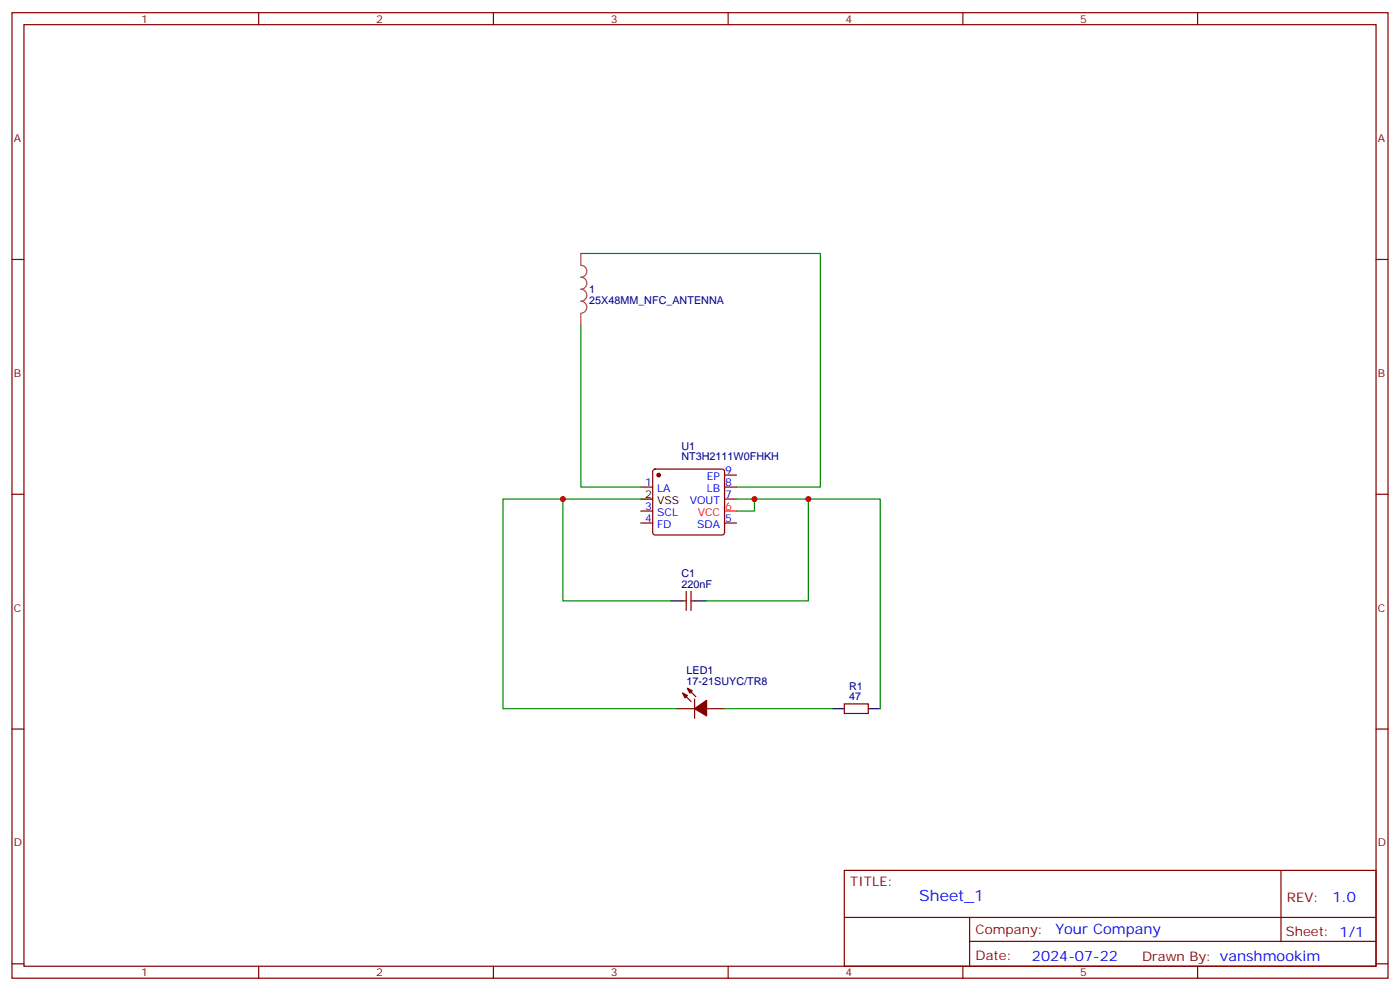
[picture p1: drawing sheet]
<svg xmlns="http://www.w3.org/2000/svg" width="412mm" height="292mm" viewBox="0 0 412 292" stroke-linecap="round" stroke-linejoin="round" font-family="sans-serif">
<g fill="none" stroke="#870000" stroke-width=".35">
<path d="M3.5 3.7h405.4v284.4h-405.4zM7.1 7.3h398.2v277.3h-398.2zM76.2 3.7v3.6M145.3 3.7v3.6M214.5 3.7v3.6M283.6 3.7v3.6M352.8 3.7v3.6M3.5 76.4h3.6M405.3 76.4h3.6M192.5 138.4l.5-.3h19.7l.5 .3 .2 .5v17.9l-.2 .5-.5 .3h-19.7l-.5-.3-.2-.5v-17.9zM213.4 139.9h3.6M3.5 145.6h3.6"/>
<path d="M188.7 143.4h3.6M188.7 154h3.6M188.7 150.5h3.6M213.4 143.4h3.6M213.4 147h3.6M213.4 154h3.6M405.3 145.6h3.6M201.1 177h1M202.1 174.1v5.7M203.6 174.1v5.7M203.6 177h1M3.5 214.7h3.6"/>
<path d="M199.3 208.7h5.3M201.1 204.1l2.5 2.5M202.5 202.7l2.5 2.5M204.6 205.9v5.6M208.1 208.7h5.3M248.7 207.3h7.1v2.8h-7.1zM405.3 214.7h3.6M248.7 256.3h156.6v28.3h-156.6zM377.3 256.4v20.8M248.7 270.2h156.5M285.6 277.2h119.6M285.6 270.2v14.1"/>
<path d="M3.5 283.8h3.6M76.2 284.6v3.5M145.3 284.6v3.5M214.5 284.6v3.5M283.6 284.6v3.5M352.8 284.6v3.5M405.3 283.8h3.6"/>
</g>
<path d="M213.4 150.5h3.6" fill="none" stroke="#f00" stroke-width=".35"/>
<path d="M188.7 147h3.6M197.6 177h3.5M204.6 177h3.5M245.2 208.7h3.5M255.8 208.7h3.5" fill="none" stroke="#000" stroke-width=".35"/>
<g fill="#870000" stroke="#870000" stroke-width=".35">
<path d="M201.1 204.1l1.4 .7-.7 .7z"/>
<path d="M202.5 202.7l1.4 .7-.7 .7z"/>
<path d="M204.6 208.7l3.5-2.5v4.6z"/>
<circle cx="194" cy="139.9" r=".53"/>
</g>
<path d="M171.1 74.6v3.5a1.76 1.76 0 0 1 1.8 1.8 1.76 1.76 0 0 1-1.8 1.7 1.76 1.76 0 0 1 1.8 1.8 1.76 1.76 0 0 1-1.8 1.8 1.76 1.76 0 0 1 1.8 1.7 1.76 1.76 0 0 1-1.8 1.8 1.76 1.76 0 0 1 1.8 1.8 1.76 1.76 0 0 1-1.8 1.7M171.1 92.3v3.5" fill="none" stroke="#a64a4a" stroke-width=".35"/>
<path d="M171.1 74.6h70.6v68.8h-24.7M171.1 95.8v47.6h17.6M165.8 147v30h31.8M188.7 147h-40.5v61.7h51.1M217 147h42.3v61.7M222.2 147v3.5h-5.2M238.1 147v30h-30M213.4 208.7h31.8" fill="none" stroke="#008700" stroke-width=".35"/>
<g fill="#c00">
<circle cx="165.8" cy="147" r=".88"/>
<circle cx="238.1" cy="147" r=".88"/>
<circle cx="222.3" cy="147" r=".88"/>
</g>
<text font-size="4.6" fill="#00f" x="270.8" y="265.4">Sheet_1</text>
<g font-size="4.2" fill="#00f">
<text x="392.5" y="265.6">1.0</text>
<text x="310.9" y="275.2">Your Company</text>
<text x="304" y="283">2024-07-22</text>
</g>
<g font-size="3.9" fill="#800">
<text x="250.5" y="260.9">TITLE:</text>
<text x="379.1" y="265.6">REV:</text>
<text x="287.4" y="275.1">Company:</text>
<text x="378.7" y="275.7">Sheet: 1/1</text>
<text x="287.4" y="282.8">Date:</text>
<text x="336.4" y="282.9">Drawn By: vanshmookim</text>
</g>
<g font-size="3.2" fill="#800">
<text x="41.6" y="6.7">1</text>
<text x="110.8" y="6.7">2</text>
<text x="179.9" y="6.7">3</text>
<text x="249.1" y="6.7">4</text>
<text x="318.2" y="6.7">5</text>
<text x="4.1" y="41.8">A</text>
<text x="405.9" y="41.8">A</text>
<text x="4.1" y="111">B</text>
<text x="405.9" y="111">B</text>
<text x="4.1" y="180.1">C</text>
<text x="405.9" y="180.1">C</text>
<text x="4.1" y="249.3">D</text>
<text x="405.9" y="249.3">D</text>
<text x="41.6" y="287.5">1</text>
<text x="110.8" y="287.5">2</text>
<text x="179.9" y="287.5">3</text>
<text x="249.1" y="287.5">4</text>
<text x="318.2" y="287.5">5</text>
</g>
<g font-size="3.2" fill="#000080">
<text x="173.6" y="89.5">25X48MM_NFC_ANTENNA</text>
<text x="173.6" y="86.4">1</text>
<text x="200.7" y="135.5">NT3H2111W0FHKH</text>
<text x="200.7" y="132.4">U1</text>
<text x="200.7" y="173.1">220nF</text>
<text x="200.7" y="170">C1</text>
<text x="202.3" y="201.6">17-21SUYC/TR8</text>
<text x="202.3" y="198.6">LED1</text>
<text x="250.1" y="203.2">R1</text>
<text x="250.1" y="206.2">47</text>
</g>
<g font-size="3.2" fill="#00f">
<text x="190.1" y="143.1">1</text>
<text x="208.2" y="141.3">EP</text>
<text x="213.6" y="139.6">9</text>
<text x="213.6" y="143.1">8</text>
<text x="193.6" y="144.9">LA</text>
<text x="203.2" y="148.4">VOUT</text>
<text x="208.2" y="144.9">LB</text>
<text x="213.6" y="146.6">7</text>
<text x="190.1" y="153.7">4</text>
<text x="190.1" y="150.1">3</text>
<text x="193.6" y="155.4">FD</text>
<text x="193.6" y="151.9">SCL</text>
<text x="205.3" y="155.4">SDA</text>
<text x="213.6" y="153.7">5</text>
</g>
<g font-size="3.2">
<text x="190.1" y="146.6">2</text>
<text x="193.6" y="148.4">VSS</text>
</g>
<g font-size="3.2" fill="#f00">
<text x="205.5" y="151.9">VCC</text>
<text x="213.6" y="150.1">6</text>
</g>
</svg>
